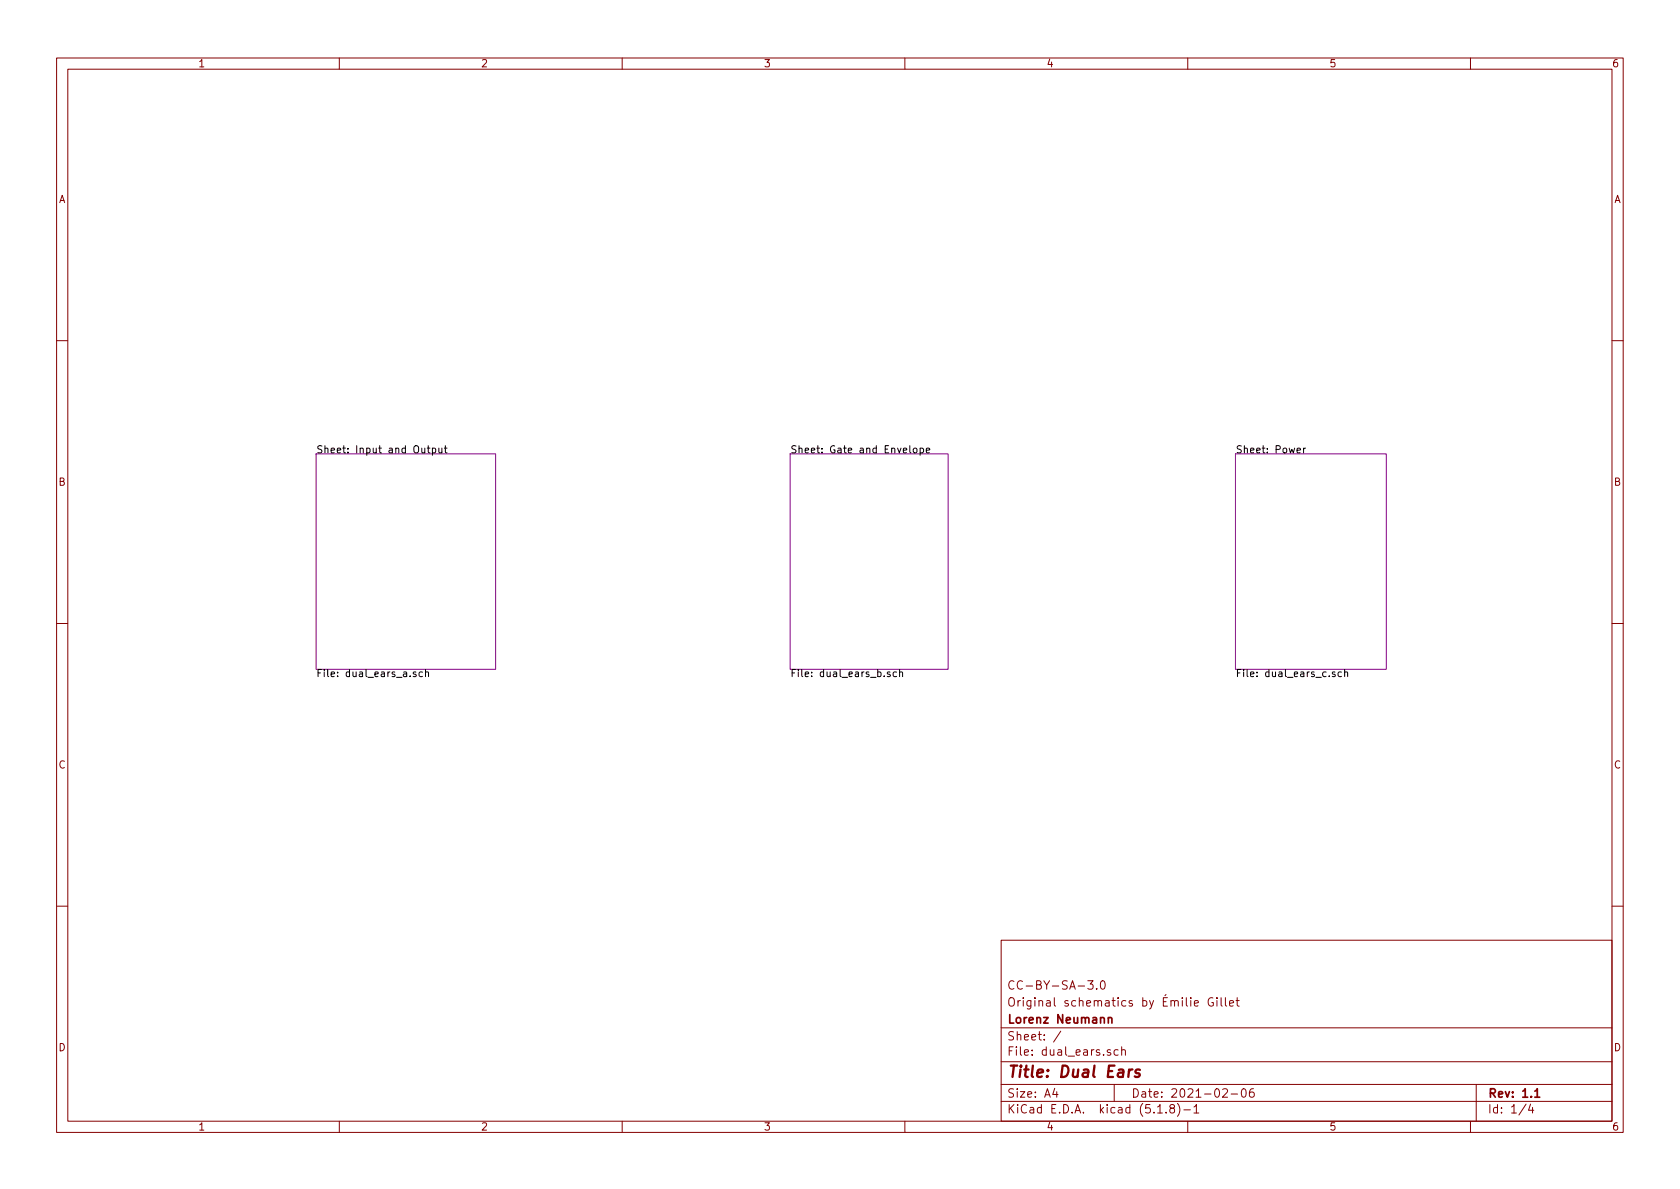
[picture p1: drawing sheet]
<svg xmlns="http://www.w3.org/2000/svg" width="297mm" height="210mm" viewBox="0 0 297 210" stroke-linecap="round" stroke-linejoin="round" font-family="sans-serif">
<g fill="none" stroke="#840000" stroke-width=".18">
<path d="M10 10.3h277v189.9h-277zM12 12.2h273v186.1h-273zM60 10.3v1.9M110 10.3v1.9M160 10.3v1.9M210 10.3v1.9M260 10.3v1.9M10 60.2h2M285 60.2h2M10 110.3h2M285 110.3h2M10 160.2h2"/>
<path d="M177 166.3h108v32h-108zM192.3 173.4h1l-.5 .6 .4 .1v.7l-.2 .1-.7-.1M193.9 174.8v.1M194.7 173.6l.3-.2a.94 .94 0 0 1 0 1.5l-.4-.3v-.6zM211.2 177.4l.7-.1-.1-.3-.4-.1-.2 .2 .1 .7h.5M214.5 176.5a.73 .73 0 0 0-1 .5 .73 .73 0 0 0 .6 .9l.4-.1v-.5h-.3M215.2 176.4v.2M215.2 176.9v1M215.9 176.4v1.3l.2 .2M216.7 176.4v1.3l.2 .2M217.4 177.4l.7-.1-.1-.3-.4-.1-.2 .2v.7h.6M218.5 176.9h.6"/>
<path d="M218.7 176.4v1.3l.4 .2M285 160.2h2M60 198.3v1.9M110 198.3v1.9M160 198.3v1.9M177 194.8h108M177 191.8h108M177 187.8h108M177 181.8h108M186.5 192.5l-.4 1h1M186.8 193v1M187.6 182.3l-1.3 2"/>
<path d="M196.3 185.7a.37 .37 0 0 0-.5 .1v.2l.5 .2 .1 .1-.2 .3-.4-.1M197 191.8v3M197.7 185.7l-.4-.1-.3 .3 .1 .6 .2 .1 .4-.1M198.3 185.7h.1a.37 .37 0 0 1 .6 .1v.8M198.3 185.1v1.5M204.7 196.8h.8M206.2 196.7v.1M207.1 196l-.3-.3 .2-.3a.48 .48 0 0 1 .6 .1l-.1 .4a.52 .52 0 0 0-.6 .2 .52 .52 0 0 0 .1 .6l.4 .1 .2-.1 .1-.4-.3-.3M208.2 195.1a1.71 1.71 0 0 1 0 2.3M209.3 196.3h1.2M210 198.3v1.9M211.1 195.8l.4-.5v1.5"/>
<path d="M211.1 196.8h.9M216.2 192.7l.2-.2h.4l.2 .5-.9 1h.9M217.7 193.5h1.1M219.6 192.7l.4-.2a.94 .94 0 0 1 0 1.5 .82 .82 0 0 1-.4-1.3zM221.6 192.5a.59 .59 0 0 0-.7 .7l.1 .7 .2 .1 .5-.1 .1-.5-.2-.2-.4-.1-.3 .3M260 198.3v1.9M261 191.8v6.5M269.8 195.2l-1.2 2M270.6 195.2l-.3 1.1h.9M271 195.8v1"/>
</g>
<path d="M196 179.9v1M196 180.1l.2-.2 .3 .1 .1 .9M271.4 193l.4-.5v1.5M271.4 194h.8" fill="none" stroke="#840000" stroke-width=".3"/>
<path d="M199.6 189.1l-.1 1.3M200.2 189.1a.55 .55 0 0 0-.6 .4M201.5 189.2a.52 .52 0 0 0-.8 .3l.3 .3 .5 .1v.3l-.3 .2-.6-.1" fill="none" stroke="#840000" stroke-width=".41"/>
<path d="M55.9 80.3h31.7v38.1h-31.7zM139.7 80.3h27.9v38.1h-27.9zM218.4 80.3h26.7v38.1h-26.7z" fill="none" stroke="#840084" stroke-width=".18"/>
<g fill="none" stroke="#000" stroke-width=".18">
<path d="M75.5 79.2h.5M75.7 78.8v1.1l.3 .2M76.5 79.3l.3-.1 .2 .3-.1 .5h-.4M76.5 79.2v1.3M77.6 79.2v.8l.4 .1 .1-.1M78.1 79.2v.9M78.6 79.2h.4M78.7 78.8v1.1l.3 .2M160.9 78.8v1.1l.2 .2M161.6 79.3l.3-.1 .2 .2-.1 .6-.3 .1-.2-.2zM162.7 79.3l.3-.1 .3 .3-.1 .5h-.5M162.7 79.2v1.3"/>
<path d="M163.8 79.6l.6-.1-.1-.2-.3-.1-.2 .2v.6h.5M229.3 79.6l.6-.1v-.2l-.4-.1-.2 .2 .1 .6h.5M230.5 79.2v.9M230.8 79.2l-.3 .3M73.5 118.9l-.3-.1-.1 .2v.2l.4 .1v.3h-.4M74.7 118.9l-.4-.1-.2 .2 .1 .6h.5M75.2 118.9l.2-.1 .3 .1 .1 .8M75.2 118.4v1.3M157.4 118.9l-.4-.1-.1 .2v.2l.5 .1v.3h-.5M158.5 118.9l-.4-.1-.2 .2 .1 .6h.5M159.1 118.9l.1-.1 .3 .1 .1 .8M159.1 118.4v1.3"/>
<path d="M236 118.9l-.3-.1-.1 .2v.2l.4 .1v.3h-.4M237.2 118.9l-.4-.1-.2 .2 .1 .6h.5M237.7 118.9l.2-.1 .3 .1 .1 .8M237.7 118.4v1.3"/>
</g>
<text font-size="2.8" fill="#840000" x="178" y="190.5">Title: Dual Ears</text>
<g font-size="2.1" fill="#840000">
<text x="178" y="178">Original schematics by Émilie Gillet</text>
<text x="178" y="175">CC-BY-SA-3.0</text>
<text x="178" y="184">Sheet: /</text>
<text x="178" y="181">Lorenz Neumann</text>
<text x="178" y="186.7">File: dual_ears.sch</text>
<text x="178" y="196.9">KiCad E.D.A. kicad (5.1.8)-1</text>
<text x="178" y="194.1">Size: A4</text>
<text x="200" y="194.1">Date: 2021-02-06</text>
<text x="263" y="194.1">Rev: 1.1</text>
<text x="263" y="196.9">Id: 1/4</text>
</g>
<g font-size="1.8" fill="#840000">
<text x="35" y="11.9">1</text>
<text x="85" y="11.9">2</text>
<text x="135" y="11.9">3</text>
<text x="185" y="11.9">4</text>
<text x="235" y="11.9">5</text>
<text x="285" y="11.9">6</text>
<text x="10.4" y="35.9">A</text>
<text x="285.4" y="35.9">A</text>
<text x="10.4" y="85.9">B</text>
<text x="285.4" y="85.9">B</text>
<text x="10.4" y="135.9">C</text>
<text x="285.4" y="135.9">C</text>
<text x="10.4" y="185.9">D</text>
<text x="285.4" y="185.9">D</text>
<text x="35" y="199.9">1</text>
<text x="85" y="199.9">2</text>
<text x="135" y="199.9">3</text>
<text x="185" y="199.9">4</text>
<text x="235" y="199.9">5</text>
<text x="285" y="199.9">6</text>
</g>
<g font-size="1.8">
<text x="55.9" y="80.2">Sheet: Input and Output</text>
<text x="139.7" y="80.2">Sheet: Gate and Envelope</text>
<text x="218.4" y="80.2">Sheet: Power</text>
<text x="55.9" y="119.7">File: dual_ears_a.sch</text>
<text x="139.7" y="119.7">File: dual_ears_b.sch</text>
<text x="218.4" y="119.7">File: dual_ears_c.sch</text>
</g>
</svg>
